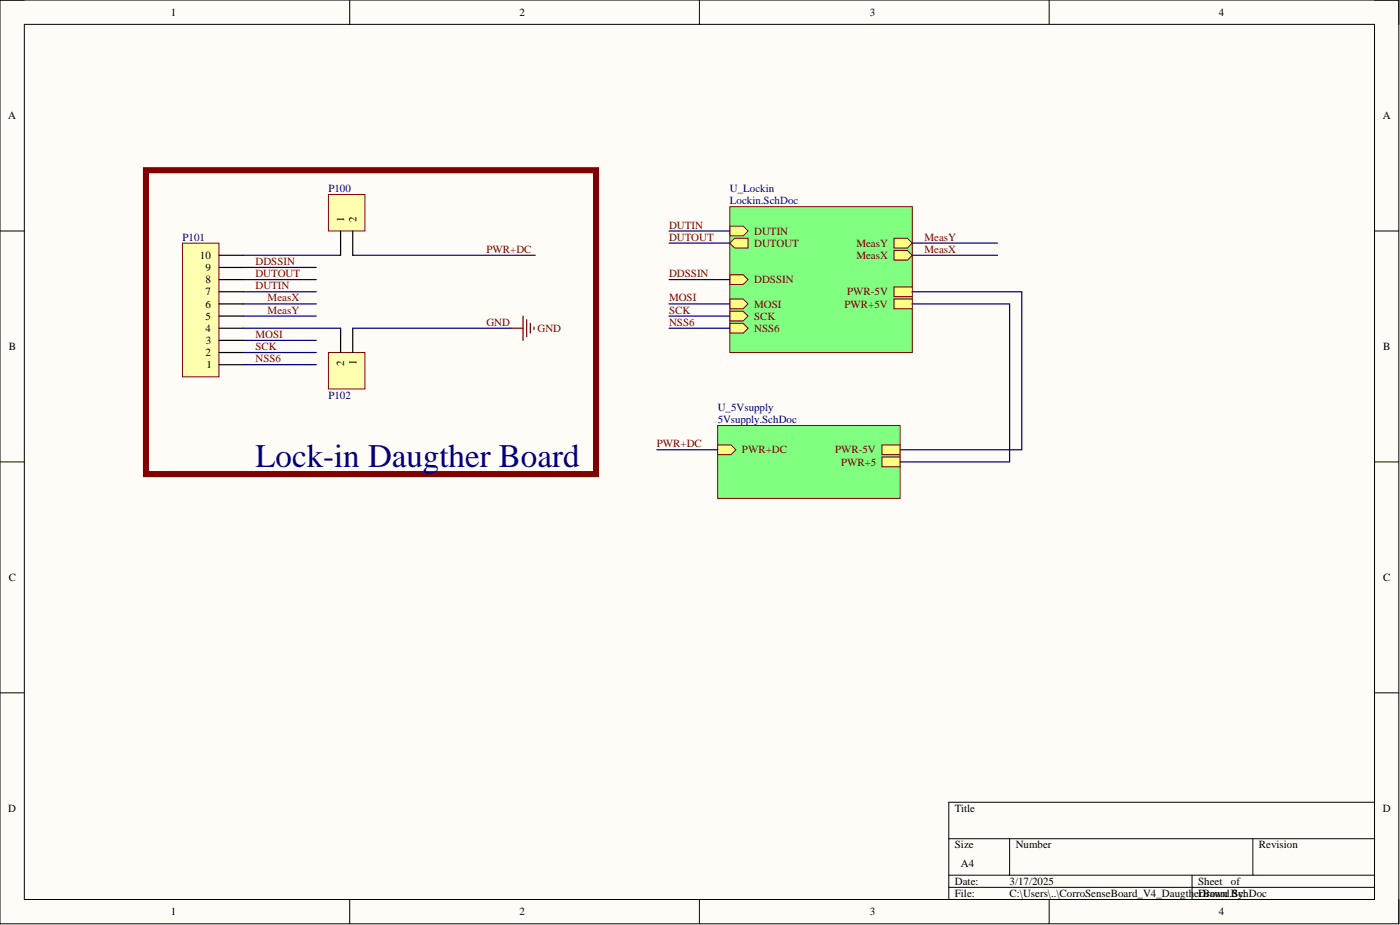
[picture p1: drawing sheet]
<svg xmlns="http://www.w3.org/2000/svg" width="292mm" height="193mm" viewBox="0 0 292 193" stroke-linecap="round" stroke-linejoin="round" font-family="sans-serif">
<path d="M0 0h291.9v192.7h-291.9z" fill-rule="evenodd" fill="#fffcf8"/>
<path d="M0 0h291.9v192.7h-291.9z" fill="none" stroke="#000" stroke-width=".21"/>
<path d="M5.1 5.1h281.7v182.5h-281.7z" fill-rule="evenodd" fill="#fffcf8"/>
<g fill="none" stroke="#000" stroke-width=".21">
<path d="M0 0h5.1M5.1 5.1h281.7v182.5h-281.7zM73 0v5.1M145.9 0v5.1M218.9 0v5.1M286.8 0h5.1v5.1M0 48.2h5.1M286.8 48.2h5.1M0 96.4h5.1M286.8 96.4h5.1M0 144.5h5.1M286.8 144.5h5.1"/>
<path d="M198 175h88.8M210.6 175v7.6M261.4 175v7.6M286.8 167.4h-88.8v20.2M73 187.6v5.1M145.9 187.6v5.1M198 182.6h88.8M198 185.1h88.8M218.9 187.6v5.1M248.7 182.6v5M291.9 187.6v5.1"/>
</g>
<path d="M149.7 88.8h38.1v15.2h-38.1z" fill-rule="evenodd" fill="#80ff80"/>
<path d="M149.7 88.8h38.1v15.2h-38.1z" fill="none" stroke="#800000" stroke-width=".21"/>
<path d="M149.7 92.8h2.8l1 1-1 1h-2.8z" fill-rule="evenodd" fill="#ffff80"/>
<path d="M149.7 92.8h2.8l1 1-1 1h-2.8z" fill="none" stroke="#800000" stroke-width=".21"/>
<path d="M184 92.8h3.8v2h-3.8z" fill-rule="evenodd" fill="#ffff80"/>
<path d="M184 92.8h3.8v2h-3.8z" fill="none" stroke="#800000" stroke-width=".21"/>
<path d="M184 95.4h3.8v2h-3.8z" fill-rule="evenodd" fill="#ffff80"/>
<path d="M184 95.4h3.8v2h-3.8z" fill="none" stroke="#800000" stroke-width=".21"/>
<path d="M152.3 43.1h38v30.4h-38z" fill-rule="evenodd" fill="#80ff80"/>
<path d="M152.3 43.1h38v30.4h-38z" fill="none" stroke="#800000" stroke-width=".21"/>
<path d="M152.3 47.2h2.8l1 1-1 1h-2.8z" fill-rule="evenodd" fill="#ffff80"/>
<path d="M152.3 47.2h2.8l1 1-1 1h-2.8z" fill="none" stroke="#800000" stroke-width=".21"/>
<path d="M152.3 57.3h2.8l1 1-1 1h-2.8z" fill-rule="evenodd" fill="#ffff80"/>
<path d="M152.3 57.3h2.8l1 1-1 1h-2.8z" fill="none" stroke="#800000" stroke-width=".21"/>
<path d="M186.5 59.9h3.8v2h-3.8z" fill-rule="evenodd" fill="#ffff80"/>
<path d="M186.5 59.9h3.8v2h-3.8z" fill="none" stroke="#800000" stroke-width=".21"/>
<path d="M186.5 62.4h3.8v2h-3.8z" fill-rule="evenodd" fill="#ffff80"/>
<path d="M186.5 62.4h3.8v2h-3.8z" fill="none" stroke="#800000" stroke-width=".21"/>
<path d="M186.5 49.7h2.8l1 1-1 1h-2.8z" fill-rule="evenodd" fill="#ffff80"/>
<path d="M186.5 49.7h2.8l1 1-1 1h-2.8z" fill="none" stroke="#800000" stroke-width=".21"/>
<path d="M152.3 50.7l1-1h2.8v2h-2.8z" fill-rule="evenodd" fill="#ffff80"/>
<path d="M152.3 50.7l1-1h2.8v2h-2.8z" fill="none" stroke="#800000" stroke-width=".21"/>
<path d="M152.3 62.4h2.8l1 1-1 1h-2.8z" fill-rule="evenodd" fill="#ffff80"/>
<path d="M152.3 62.4h2.8l1 1-1 1h-2.8z" fill="none" stroke="#800000" stroke-width=".21"/>
<path d="M152.3 64.9h2.8l1 1-1 1.1h-2.8z" fill-rule="evenodd" fill="#ffff80"/>
<path d="M152.3 64.9h2.8l1 1-1 1.1h-2.8z" fill="none" stroke="#800000" stroke-width=".21"/>
<path d="M152.3 67.5h2.8l1 1-1 1h-2.8z" fill-rule="evenodd" fill="#ffff80"/>
<path d="M152.3 67.5h2.8l1 1-1 1h-2.8z" fill="none" stroke="#800000" stroke-width=".21"/>
<path d="M186.5 52.2h2.8l1 1.1-1 1h-2.8z" fill-rule="evenodd" fill="#ffff80"/>
<path d="M186.5 52.2h2.8l1 1.1-1 1h-2.8z" fill="none" stroke="#800000" stroke-width=".21"/>
<path d="M106.6 68.5h2.5M109.1 65.9v5.1M109.9 66.7v3.5M110.7 67.5v2M111.4 68.2v.5" fill="none" stroke="#800000" stroke-width=".25"/>
<path d="M30.5 35.5h93.9v63.4h-93.9z" fill="none" stroke="#800000" stroke-width="1.3"/>
<path d="M68.5 40.6h7.6v7.6h-7.6z" fill-rule="evenodd" fill="#ffffb0"/>
<path d="M68.5 40.6h7.6v7.6h-7.6z" fill="none" stroke="#800000" stroke-width=".21"/>
<path d="M71.1 48.2v5.1M73.6 48.2v5.1" fill="none" stroke="#000" stroke-width=".25"/>
<path d="M68.5 73.5h7.6v7.7h-7.6z" fill-rule="evenodd" fill="#ffffb0"/>
<path d="M68.5 73.5h7.6v7.7h-7.6z" fill="none" stroke="#800000" stroke-width=".21"/>
<path d="M71.1 68.5v5M73.6 68.5v5" fill="none" stroke="#000" stroke-width=".25"/>
<path d="M38.1 50.7h7.6v27.9h-7.6z" fill-rule="evenodd" fill="#ffffb0"/>
<path d="M38.1 50.7h7.6v27.9h-7.6z" fill="none" stroke="#800000" stroke-width=".21"/>
<path d="M45.7 58.3h5.1M45.7 55.8h5.1M45.7 53.3h5.1M45.7 76.1h5.1M45.7 73.5h5.1M45.7 71h5.1M45.7 68.5h5.1M45.7 65.9h5.1M45.7 63.4h5.1M45.7 60.9h5.1" fill="none" stroke="#000" stroke-width=".25"/>
<g fill="none" stroke="#000080" stroke-width=".25">
<path d="M50.8 58.3h15.2M50.8 53.3h20.3M50.8 55.8h15.2M73.6 53.3h38.1M139.6 58.3h12.7M139.6 48.2h12.7M139.6 50.7h12.7M190.3 53.3h17.8M190.3 50.7h17.8M50.8 63.4h15.2M50.8 65.9h15.2M50.8 68.5h20.3"/>
<path d="M50.8 76.1h15.2M50.8 73.5h15.2M50.8 71h15.2M50.8 60.9h15.2M73.6 68.5h33M139.6 63.4h12.7M139.6 65.9h12.7M139.6 68.5h12.7M190.3 60.9h22.9v32.9h-25.4M190.3 63.4h20.3v33h-22.8M137 93.8h12.7"/>
</g>
<text font-size="6.9" fill="#000080" x="53.3" y="97.4">Lock-in Daugther Board</text>
<g font-size="2.3">
<text x="35.6" y="3.3">1</text>
<text x="108.4" y="3.3">2</text>
<text x="181.5" y="3.3">3</text>
<text x="254.3" y="3.3">4</text>
<text x="1.7" y="24.9">A</text>
<text x="288.5" y="24.9">A</text>
<text x="71.8" y="46.4" transform="rotate(-90 71.8 46.4)">1</text>
<text x="74.4" y="46.4" transform="rotate(-90 74.4 46.4)">2</text>
<text x="41.7" y="54">10</text>
<text x="42.8" y="56.6">9</text>
<text x="42.9" y="59.1">8</text>
<text x="42.8" y="64.2">6</text>
<text x="42.8" y="61.6">7</text>
<text x="42.8" y="69.2">4</text>
<text x="42.9" y="66.7">5</text>
<text x="42.9" y="71.8">3</text>
<text x="1.8" y="73">B</text>
<text x="42.8" y="74.3">2</text>
<text x="43.1" y="76.8">1</text>
<text x="71.8" y="76.4" transform="rotate(-90 71.8 76.4)">2</text>
<text x="74.4" y="76.2" transform="rotate(-90 74.4 76.2)">1</text>
<text x="288.6" y="73">B</text>
<text x="1.8" y="121.2">C</text>
<text x="288.6" y="121.2">C</text>
<text x="1.7" y="169.4">D</text>
<text x="199.2" y="169.4">Title</text>
<text x="288.5" y="169.4">D</text>
<text x="199.2" y="177">Size</text>
<text x="211.9" y="177">Number</text>
<text x="262.7" y="177">Revision</text>
<text x="199.2" y="184.6">Date:</text>
<text x="200.5" y="180.8">A4</text>
<text x="210.6" y="184.6">3/17/2025</text>
<text x="250" y="184.6">Sheet</text>
<text x="256.8" y="184.6">of</text>
<text x="35.6" y="190.9">1</text>
<text x="108.4" y="190.9">2</text>
<text x="181.5" y="190.9">3</text>
<text x="199.2" y="187.1">File:</text>
<text x="210.6" y="187.1">C:\Users\..\CorroSenseBoard_V4_DaugtherBoard.SchDoc</text>
<text x="250" y="187.1">Drawn By:</text>
<text x="254.3" y="190.9">4</text>
</g>
<g font-size="2.3" fill="#000080">
<text x="68.5" y="40.1">P100</text>
<text x="152.3" y="40.1">U_Lockin</text>
<text x="152.3" y="42.6">Lockin.SchDoc</text>
<text x="38.1" y="50.2">P101</text>
<text x="68.5" y="83.2">P102</text>
<text x="149.7" y="85.7">U_5Vsupply</text>
<text x="149.7" y="88.3">5Vsupply.SchDoc</text>
</g>
<g font-size="2.3" fill="#800000">
<text x="139.6" y="47.7">DUTIN</text>
<text x="101.5" y="52.8">PWR+DC</text>
<text x="139.6" y="50.2">DUTOUT</text>
<text x="157.4" y="48.9">DUTIN</text>
<text x="157.4" y="51.5">DUTOUT</text>
<text x="178.7" y="51.5">MeasY</text>
<text x="192.9" y="50.2">MeasY</text>
<text x="192.9" y="52.8">MeasX</text>
<text x="53.3" y="57.8">DUTOUT</text>
<text x="53.3" y="55.3">DDSSIN</text>
<text x="139.6" y="57.8">DDSSIN</text>
<text x="157.4" y="59.1">DDSSIN</text>
<text x="178.7" y="54">MeasX</text>
<text x="53.3" y="60.4">DUTIN</text>
<text x="55.8" y="65.4">MeasY</text>
<text x="55.8" y="62.9">MeasX</text>
<text x="139.6" y="62.9">MOSI</text>
<text x="139.6" y="65.4">SCK</text>
<text x="157.4" y="64.2">MOSI</text>
<text x="176.2" y="64.2">PWR+5V</text>
<text x="176.8" y="61.6">PWR-5V</text>
<text x="53.3" y="70.5">MOSI</text>
<text x="101.5" y="68">GND</text>
<text x="112.2" y="69.2">GND</text>
<text x="139.6" y="68">NSS6</text>
<text x="157.4" y="66.7">SCK</text>
<text x="157.4" y="69.2">NSS6</text>
<text x="53.3" y="73">SCK</text>
<text x="53.3" y="75.6">NSS6</text>
<text x="137" y="93.3">PWR+DC</text>
<text x="154.8" y="94.6">PWR+DC</text>
<text x="174.2" y="94.6">PWR-5V</text>
<text x="175.5" y="97.1">PWR+5</text>
</g>
</svg>
